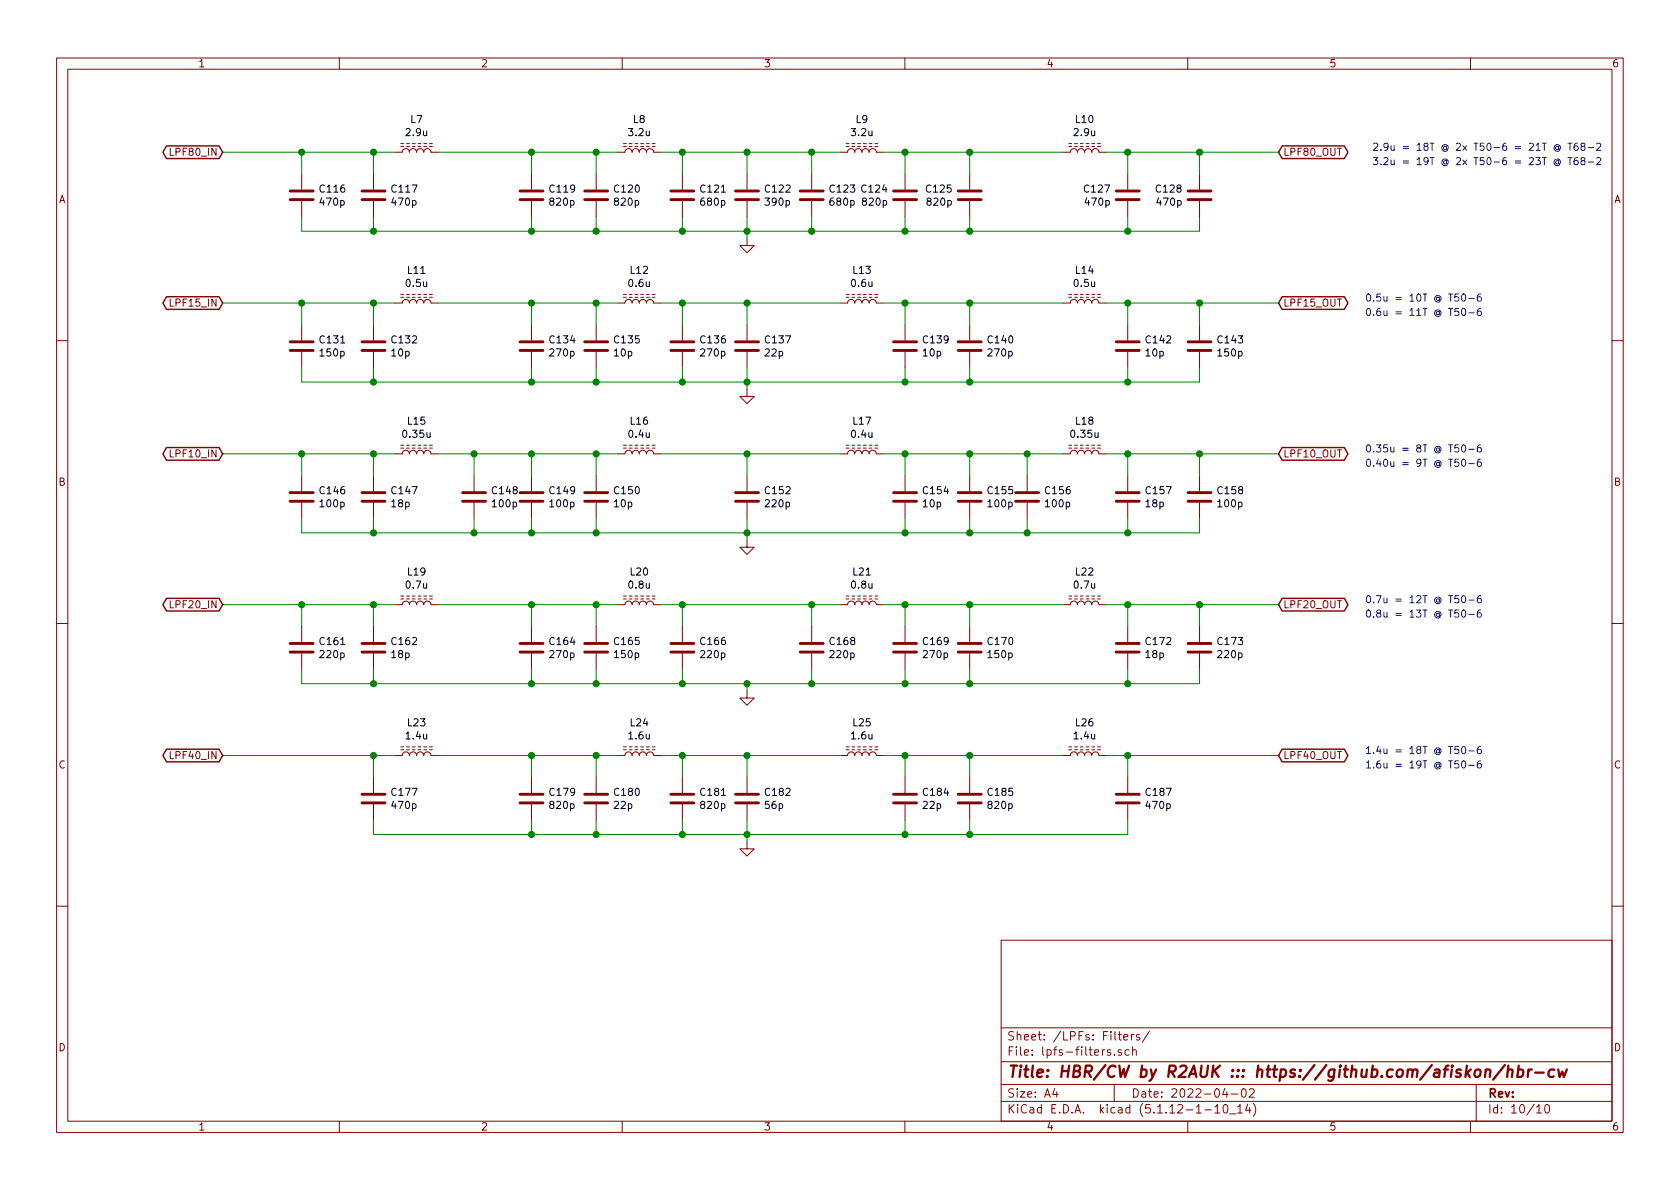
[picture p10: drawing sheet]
EESchema Schematic File Version 4
EELAYER 30 0
EELAYER END
$Descr A4 11693 8268
encoding utf-8
Sheet 10 10
Title "HBR/CW by R2AUK ::: https://github.com/afiskon/hbr-cw"
Date "2022-04-02"
Rev ""
Comp ""
Comment1 ""
Comment2 ""
Comment3 ""
Comment4 ""
$EndDescr
Text GLabel 1550 1050 0    50   BiDi ~ 0
LPF80_IN
Text GLabel 8900 1050 2    50   BiDi ~ 0
LPF80_OUT
$Comp
L Device:C C116
U 1 1
P 2100 1350
F 0 "C116" H 2215 1396 50  0000 L CNN
F 1 "470p" H 2215 1305 50  0000 L CNN
F 2 "Capacitor_SMD:C_0805_2012Metric_Pad1.15x1.40mm_HandSolder" H 2138 1200 50  0001 C CNN
F 3 "~" H 2100 1350 50  0001 C CNN
	1    2100 1350
	1    0    0    -1  
$EndComp
$Comp
L Device:C C117
U 1 1
P 2600 1350
F 0 "C117" H 2715 1396 50  0000 L CNN
F 1 "470p" H 2715 1305 50  0000 L CNN
F 2 "Capacitor_SMD:C_0805_2012Metric_Pad1.15x1.40mm_HandSolder" H 2638 1200 50  0001 C CNN
F 3 "~" H 2600 1350 50  0001 C CNN
	1    2600 1350
	1    0    0    -1  
$EndComp
$Comp
L Device:L_Core_Ferrite L7
U 1 1
P 2900 1050
F 0 "L7" V 3125 1050 50  0000 C CNN
F 1 "2.9u" V 3034 1050 50  0000 C CNN
F 2 "Inductor_THT:L_Radial_L12.6mm_W12.6mm_Px9.52mm_Py9.52mm_Pulse_LP-37" H 2900 1050 50  0001 C CNN
F 3 "~" H 2900 1050 50  0001 C CNN
	1    2900 1050
	0    -1   -1   0   
$EndComp
$Comp
L Device:C C119
U 1 1
P 3700 1350
F 0 "C119" H 3815 1396 50  0000 L CNN
F 1 "820p" H 3815 1305 50  0000 L CNN
F 2 "Capacitor_SMD:C_0805_2012Metric_Pad1.15x1.40mm_HandSolder" H 3738 1200 50  0001 C CNN
F 3 "~" H 3700 1350 50  0001 C CNN
	1    3700 1350
	1    0    0    -1  
$EndComp
$Comp
L Device:C C120
U 1 1
P 4150 1350
F 0 "C120" H 4265 1396 50  0000 L CNN
F 1 "820p" H 4265 1305 50  0000 L CNN
F 2 "Capacitor_SMD:C_0805_2012Metric_Pad1.15x1.40mm_HandSolder" H 4188 1200 50  0001 C CNN
F 3 "~" H 4150 1350 50  0001 C CNN
	1    4150 1350
	1    0    0    -1  
$EndComp
$Comp
L Device:L_Core_Ferrite L8
U 1 1
P 4450 1050
F 0 "L8" V 4675 1050 50  0000 C CNN
F 1 "3.2u" V 4584 1050 50  0000 C CNN
F 2 "Inductor_THT:L_Radial_L12.6mm_W12.6mm_Px9.52mm_Py9.52mm_Pulse_LP-37" H 4450 1050 50  0001 C CNN
F 3 "~" H 4450 1050 50  0001 C CNN
	1    4450 1050
	0    -1   -1   0   
$EndComp
$Comp
L Device:C C121
U 1 1
P 4750 1350
F 0 "C121" H 4865 1396 50  0000 L CNN
F 1 "680p" H 4865 1305 50  0000 L CNN
F 2 "Capacitor_SMD:C_0805_2012Metric_Pad1.15x1.40mm_HandSolder" H 4788 1200 50  0001 C CNN
F 3 "~" H 4750 1350 50  0001 C CNN
	1    4750 1350
	1    0    0    -1  
$EndComp
$Comp
L Device:C C122
U 1 1
P 5200 1350
F 0 "C122" H 5315 1396 50  0000 L CNN
F 1 "390p" H 5315 1305 50  0000 L CNN
F 2 "Capacitor_SMD:C_0805_2012Metric_Pad1.15x1.40mm_HandSolder" H 5238 1200 50  0001 C CNN
F 3 "~" H 5200 1350 50  0001 C CNN
	1    5200 1350
	1    0    0    -1  
$EndComp
$Comp
L Device:C C123
U 1 1
P 5650 1350
F 0 "C123" H 5765 1396 50  0000 L CNN
F 1 "680p" H 5765 1305 50  0000 L CNN
F 2 "Capacitor_SMD:C_0805_2012Metric_Pad1.15x1.40mm_HandSolder" H 5688 1200 50  0001 C CNN
F 3 "~" H 5650 1350 50  0001 C CNN
	1    5650 1350
	1    0    0    -1  
$EndComp
$Comp
L power:GND #PWR0214
U 1 1
P 5200 1650
F 0 "#PWR0214" H 5200 1400 50  0001 C CNN
F 1 "GND" H 5205 1477 50  0001 C CNN
F 2 "" H 5200 1650 50  0001 C CNN
F 3 "" H 5200 1650 50  0001 C CNN
	1    5200 1650
	1    0    0    -1  
$EndComp
Wire Wire Line
	4600 1050 4750 1050
Wire Wire Line
	5200 1650 5200 1600
Wire Wire Line
	5200 1200 5200 1050
Connection ~ 5200 1050
Wire Wire Line
	5200 1050 5650 1050
Wire Wire Line
	5200 1600 5650 1600
Connection ~ 5200 1600
Wire Wire Line
	5200 1600 5200 1500
Wire Wire Line
	5650 1600 5650 1500
Wire Wire Line
	5650 1200 5650 1050
Wire Wire Line
	5200 1600 4750 1600
Wire Wire Line
	2100 1600 2100 1500
Wire Wire Line
	2100 1200 2100 1050
Connection ~ 2100 1050
Wire Wire Line
	2100 1050 2600 1050
Wire Wire Line
	2600 1050 2600 1200
Connection ~ 2600 1050
Wire Wire Line
	2600 1050 2750 1050
Wire Wire Line
	2600 1500 2600 1600
Wire Wire Line
	2600 1600 2100 1600
Wire Wire Line
	3700 1050 3700 1200
Wire Wire Line
	3700 1050 4150 1050
Wire Wire Line
	3700 1500 3700 1600
Wire Wire Line
	4150 1050 4150 1200
Connection ~ 4150 1050
Wire Wire Line
	4150 1050 4300 1050
Wire Wire Line
	4150 1500 4150 1600
Connection ~ 4150 1600
Wire Wire Line
	4150 1600 3700 1600
Wire Wire Line
	4750 1050 4750 1200
Connection ~ 4750 1050
Wire Wire Line
	4750 1050 5200 1050
Wire Wire Line
	4750 1500 4750 1600
Connection ~ 4750 1600
Wire Wire Line
	4750 1600 4150 1600
Text GLabel 1550 3150 0    50   BiDi ~ 0
LPF10_IN
Connection ~ 3700 1050
$Comp
L Device:C C128
U 1 1
P 8350 1350
F 0 "C128" H 8465 1396 50  0000 L CNN
F 1 "470p" H 8465 1305 50  0000 L CNN
F 2 "Capacitor_SMD:C_0805_2012Metric_Pad1.15x1.40mm_HandSolder" H 8388 1200 50  0001 C CNN
F 3 "~" H 8350 1350 50  0001 C CNN
	1    8350 1350
	-1   0    0    -1  
$EndComp
$Comp
L Device:C C127
U 1 1
P 7850 1350
F 0 "C127" H 7965 1396 50  0000 L CNN
F 1 "470p" H 7965 1305 50  0000 L CNN
F 2 "Capacitor_SMD:C_0805_2012Metric_Pad1.15x1.40mm_HandSolder" H 7888 1200 50  0001 C CNN
F 3 "~" H 7850 1350 50  0001 C CNN
	1    7850 1350
	-1   0    0    -1  
$EndComp
$Comp
L Device:L_Core_Ferrite L10
U 1 1
P 7550 1050
F 0 "L10" V 7775 1050 50  0000 C CNN
F 1 "2.9u" V 7684 1050 50  0000 C CNN
F 2 "Inductor_THT:L_Radial_L12.6mm_W12.6mm_Px9.52mm_Py9.52mm_Pulse_LP-37" H 7550 1050 50  0001 C CNN
F 3 "~" H 7550 1050 50  0001 C CNN
	1    7550 1050
	0    1    -1   0   
$EndComp
$Comp
L Device:C C125
U 1 1
P 6750 1350
F 0 "C125" H 6865 1396 50  0000 L CNN
F 1 "820p" H 6865 1305 50  0000 L CNN
F 2 "Capacitor_SMD:C_0805_2012Metric_Pad1.15x1.40mm_HandSolder" H 6788 1200 50  0001 C CNN
F 3 "~" H 6750 1350 50  0001 C CNN
	1    6750 1350
	-1   0    0    -1  
$EndComp
$Comp
L Device:C C124
U 1 1
P 6300 1350
F 0 "C124" H 6415 1396 50  0000 L CNN
F 1 "820p" H 6415 1305 50  0000 L CNN
F 2 "Capacitor_SMD:C_0805_2012Metric_Pad1.15x1.40mm_HandSolder" H 6338 1200 50  0001 C CNN
F 3 "~" H 6300 1350 50  0001 C CNN
	1    6300 1350
	-1   0    0    -1  
$EndComp
$Comp
L Device:L_Core_Ferrite L9
U 1 1
P 6000 1050
F 0 "L9" V 6225 1050 50  0000 C CNN
F 1 "3.2u" V 6134 1050 50  0000 C CNN
F 2 "Inductor_THT:L_Radial_L12.6mm_W12.6mm_Px9.52mm_Py9.52mm_Pulse_LP-37" H 6000 1050 50  0001 C CNN
F 3 "~" H 6000 1050 50  0001 C CNN
	1    6000 1050
	0    1    -1   0   
$EndComp
Wire Wire Line
	8350 1600 8350 1500
Wire Wire Line
	8350 1200 8350 1050
Connection ~ 8350 1050
Wire Wire Line
	8350 1050 7850 1050
Wire Wire Line
	7850 1050 7850 1200
Connection ~ 7850 1050
Wire Wire Line
	7850 1050 7700 1050
Wire Wire Line
	7850 1500 7850 1600
Connection ~ 7850 1600
Wire Wire Line
	7850 1600 8350 1600
Wire Wire Line
	6750 1050 6750 1200
Wire Wire Line
	6750 1050 6300 1050
Wire Wire Line
	6750 1500 6750 1600
Wire Wire Line
	6300 1050 6300 1200
Connection ~ 6300 1050
Wire Wire Line
	6300 1050 6150 1050
Wire Wire Line
	6300 1500 6300 1600
Connection ~ 6300 1600
Wire Wire Line
	6300 1600 6750 1600
Connection ~ 6750 1050
Connection ~ 6750 1600
Wire Wire Line
	5850 1050 5650 1050
Connection ~ 5650 1050
Wire Wire Line
	5650 1600 6300 1600
Connection ~ 5650 1600
Text GLabel 1550 2100 0    50   BiDi ~ 0
LPF15_IN
Text GLabel 8900 2100 2    50   BiDi ~ 0
LPF15_OUT
$Comp
L Device:C C131
U 1 1
P 2100 2400
F 0 "C131" H 2215 2446 50  0000 L CNN
F 1 "150p" H 2215 2355 50  0000 L CNN
F 2 "Capacitor_SMD:C_0805_2012Metric_Pad1.15x1.40mm_HandSolder" H 2138 2250 50  0001 C CNN
F 3 "~" H 2100 2400 50  0001 C CNN
	1    2100 2400
	1    0    0    -1  
$EndComp
$Comp
L Device:C C132
U 1 1
P 2600 2400
F 0 "C132" H 2715 2446 50  0000 L CNN
F 1 "10p" H 2715 2355 50  0000 L CNN
F 2 "Capacitor_SMD:C_0805_2012Metric_Pad1.15x1.40mm_HandSolder" H 2638 2250 50  0001 C CNN
F 3 "~" H 2600 2400 50  0001 C CNN
	1    2600 2400
	1    0    0    -1  
$EndComp
$Comp
L Device:C C134
U 1 1
P 3700 2400
F 0 "C134" H 3815 2446 50  0000 L CNN
F 1 "270p" H 3815 2355 50  0000 L CNN
F 2 "Capacitor_SMD:C_0805_2012Metric_Pad1.15x1.40mm_HandSolder" H 3738 2250 50  0001 C CNN
F 3 "~" H 3700 2400 50  0001 C CNN
	1    3700 2400
	1    0    0    -1  
$EndComp
$Comp
L Device:C C135
U 1 1
P 4150 2400
F 0 "C135" H 4265 2446 50  0000 L CNN
F 1 "10p" H 4265 2355 50  0000 L CNN
F 2 "Capacitor_SMD:C_0805_2012Metric_Pad1.15x1.40mm_HandSolder" H 4188 2250 50  0001 C CNN
F 3 "~" H 4150 2400 50  0001 C CNN
	1    4150 2400
	1    0    0    -1  
$EndComp
$Comp
L Device:L_Core_Ferrite L12
U 1 1
P 4450 2100
F 0 "L12" V 4675 2100 50  0000 C CNN
F 1 "0.6u" V 4584 2100 50  0000 C CNN
F 2 "Inductor_THT:L_Toroid_Vertical_L13.0mm_W6.5mm_P5.60mm" H 4450 2100 50  0001 C CNN
F 3 "~" H 4450 2100 50  0001 C CNN
	1    4450 2100
	0    -1   -1   0   
$EndComp
$Comp
L Device:C C136
U 1 1
P 4750 2400
F 0 "C136" H 4865 2446 50  0000 L CNN
F 1 "270p" H 4865 2355 50  0000 L CNN
F 2 "Capacitor_SMD:C_0805_2012Metric_Pad1.15x1.40mm_HandSolder" H 4788 2250 50  0001 C CNN
F 3 "~" H 4750 2400 50  0001 C CNN
	1    4750 2400
	1    0    0    -1  
$EndComp
$Comp
L Device:C C137
U 1 1
P 5200 2400
F 0 "C137" H 5315 2446 50  0000 L CNN
F 1 "22p" H 5315 2355 50  0000 L CNN
F 2 "Capacitor_SMD:C_0805_2012Metric_Pad1.15x1.40mm_HandSolder" H 5238 2250 50  0001 C CNN
F 3 "~" H 5200 2400 50  0001 C CNN
	1    5200 2400
	1    0    0    -1  
$EndComp
$Comp
L power:GND #PWR0215
U 1 1
P 5200 2700
F 0 "#PWR0215" H 5200 2450 50  0001 C CNN
F 1 "GND" H 5205 2527 50  0001 C CNN
F 2 "" H 5200 2700 50  0001 C CNN
F 3 "" H 5200 2700 50  0001 C CNN
	1    5200 2700
	1    0    0    -1  
$EndComp
Wire Wire Line
	4600 2100 4750 2100
Wire Wire Line
	5200 2700 5200 2650
Wire Wire Line
	5200 2250 5200 2100
Connection ~ 5200 2100
Connection ~ 5200 2650
Wire Wire Line
	5200 2650 5200 2550
Wire Wire Line
	5200 2650 4750 2650
Wire Wire Line
	2100 2650 2100 2550
Wire Wire Line
	2100 2250 2100 2100
Connection ~ 2100 2100
Wire Wire Line
	2100 2100 2600 2100
Wire Wire Line
	2600 2100 2600 2250
Connection ~ 2600 2100
Wire Wire Line
	2600 2100 2750 2100
Wire Wire Line
	2600 2550 2600 2650
Wire Wire Line
	3700 2100 3700 2250
Wire Wire Line
	3700 2100 4150 2100
Wire Wire Line
	3700 2550 3700 2650
Wire Wire Line
	4150 2100 4150 2250
Connection ~ 4150 2100
Wire Wire Line
	4150 2100 4300 2100
Wire Wire Line
	4150 2550 4150 2650
Connection ~ 4150 2650
Wire Wire Line
	4150 2650 3700 2650
Wire Wire Line
	4750 2100 4750 2250
Connection ~ 4750 2100
Wire Wire Line
	4750 2100 5200 2100
Wire Wire Line
	4750 2550 4750 2650
Connection ~ 4750 2650
Wire Wire Line
	4750 2650 4150 2650
Connection ~ 3700 2100
$Comp
L Device:C C143
U 1 1
P 8350 2400
F 0 "C143" H 8235 2446 50  0000 R CNN
F 1 "150p" H 8235 2355 50  0000 R CNN
F 2 "Capacitor_SMD:C_0805_2012Metric_Pad1.15x1.40mm_HandSolder" H 8388 2250 50  0001 C CNN
F 3 "~" H 8350 2400 50  0001 C CNN
	1    8350 2400
	-1   0    0    -1  
$EndComp
$Comp
L Device:C C142
U 1 1
P 7850 2400
F 0 "C142" H 7735 2446 50  0000 R CNN
F 1 "10p" H 7735 2355 50  0000 R CNN
F 2 "Capacitor_SMD:C_0805_2012Metric_Pad1.15x1.40mm_HandSolder" H 7888 2250 50  0001 C CNN
F 3 "~" H 7850 2400 50  0001 C CNN
	1    7850 2400
	-1   0    0    -1  
$EndComp
$Comp
L Device:L_Core_Ferrite L14
U 1 1
P 7550 2100
F 0 "L14" V 7775 2100 50  0000 C CNN
F 1 "0.5u" V 7684 2100 50  0000 C CNN
F 2 "Inductor_THT:L_Toroid_Vertical_L13.0mm_W6.5mm_P5.60mm" H 7550 2100 50  0001 C CNN
F 3 "~" H 7550 2100 50  0001 C CNN
	1    7550 2100
	0    1    -1   0   
$EndComp
$Comp
L Device:C C140
U 1 1
P 6750 2400
F 0 "C140" H 6635 2446 50  0000 R CNN
F 1 "270p" H 6635 2355 50  0000 R CNN
F 2 "Capacitor_SMD:C_0805_2012Metric_Pad1.15x1.40mm_HandSolder" H 6788 2250 50  0001 C CNN
F 3 "~" H 6750 2400 50  0001 C CNN
	1    6750 2400
	-1   0    0    -1  
$EndComp
$Comp
L Device:C C139
U 1 1
P 6300 2400
F 0 "C139" H 6185 2446 50  0000 R CNN
F 1 "10p" H 6185 2355 50  0000 R CNN
F 2 "Capacitor_SMD:C_0805_2012Metric_Pad1.15x1.40mm_HandSolder" H 6338 2250 50  0001 C CNN
F 3 "~" H 6300 2400 50  0001 C CNN
	1    6300 2400
	-1   0    0    -1  
$EndComp
$Comp
L Device:L_Core_Ferrite L13
U 1 1
P 6000 2100
F 0 "L13" V 6225 2100 50  0000 C CNN
F 1 "0.6u" V 6134 2100 50  0000 C CNN
F 2 "Inductor_THT:L_Toroid_Vertical_L13.0mm_W6.5mm_P5.60mm" H 6000 2100 50  0001 C CNN
F 3 "~" H 6000 2100 50  0001 C CNN
	1    6000 2100
	0    1    -1   0   
$EndComp
Wire Wire Line
	8350 2650 8350 2550
Wire Wire Line
	8350 2250 8350 2100
Connection ~ 8350 2100
Wire Wire Line
	8350 2100 7850 2100
Wire Wire Line
	7850 2100 7850 2250
Connection ~ 7850 2100
Wire Wire Line
	7850 2100 7700 2100
Wire Wire Line
	7850 2550 7850 2650
Wire Wire Line
	7850 2650 8350 2650
Wire Wire Line
	6750 2100 6750 2250
Wire Wire Line
	6750 2100 6300 2100
Wire Wire Line
	6750 2550 6750 2650
Wire Wire Line
	6300 2100 6300 2250
Connection ~ 6300 2100
Wire Wire Line
	6300 2100 6150 2100
Wire Wire Line
	6300 2550 6300 2650
Wire Wire Line
	6300 2650 6750 2650
Connection ~ 6750 2100
Text GLabel 8900 3150 2    50   BiDi ~ 0
LPF10_OUT
$Comp
L Device:C C146
U 1 1
P 2100 3450
F 0 "C146" H 2215 3496 50  0000 L CNN
F 1 "100p" H 2215 3405 50  0000 L CNN
F 2 "Capacitor_SMD:C_0805_2012Metric_Pad1.15x1.40mm_HandSolder" H 2138 3300 50  0001 C CNN
F 3 "~" H 2100 3450 50  0001 C CNN
	1    2100 3450
	1    0    0    -1  
$EndComp
$Comp
L Device:C C147
U 1 1
P 2600 3450
F 0 "C147" H 2715 3496 50  0000 L CNN
F 1 "18p" H 2715 3405 50  0000 L CNN
F 2 "Capacitor_SMD:C_0805_2012Metric_Pad1.15x1.40mm_HandSolder" H 2638 3300 50  0001 C CNN
F 3 "~" H 2600 3450 50  0001 C CNN
	1    2600 3450
	1    0    0    -1  
$EndComp
$Comp
L Device:L_Core_Ferrite L15
U 1 1
P 2900 3150
F 0 "L15" V 3125 3150 50  0000 C CNN
F 1 "0.35u" V 3034 3150 50  0000 C CNN
F 2 "Inductor_THT:L_Toroid_Vertical_L13.0mm_W6.5mm_P5.60mm" H 2900 3150 50  0001 C CNN
F 3 "~" H 2900 3150 50  0001 C CNN
	1    2900 3150
	0    -1   -1   0   
$EndComp
$Comp
L Device:C C149
U 1 1
P 3700 3450
F 0 "C149" H 3815 3496 50  0000 L CNN
F 1 "100p" H 3815 3405 50  0000 L CNN
F 2 "Capacitor_SMD:C_0805_2012Metric_Pad1.15x1.40mm_HandSolder" H 3738 3300 50  0001 C CNN
F 3 "~" H 3700 3450 50  0001 C CNN
	1    3700 3450
	1    0    0    -1  
$EndComp
$Comp
L Device:C C150
U 1 1
P 4150 3450
F 0 "C150" H 4265 3496 50  0000 L CNN
F 1 "10p" H 4265 3405 50  0000 L CNN
F 2 "Capacitor_SMD:C_0805_2012Metric_Pad1.15x1.40mm_HandSolder" H 4188 3300 50  0001 C CNN
F 3 "~" H 4150 3450 50  0001 C CNN
	1    4150 3450
	1    0    0    -1  
$EndComp
$Comp
L Device:L_Core_Ferrite L16
U 1 1
P 4450 3150
F 0 "L16" V 4675 3150 50  0000 C CNN
F 1 "0.4u" V 4584 3150 50  0000 C CNN
F 2 "Inductor_THT:L_Toroid_Vertical_L13.0mm_W6.5mm_P5.60mm" H 4450 3150 50  0001 C CNN
F 3 "~" H 4450 3150 50  0001 C CNN
	1    4450 3150
	0    -1   -1   0   
$EndComp
$Comp
L Device:C C152
U 1 1
P 5200 3450
F 0 "C152" H 5315 3496 50  0000 L CNN
F 1 "220p" H 5315 3405 50  0000 L CNN
F 2 "Capacitor_SMD:C_0805_2012Metric_Pad1.15x1.40mm_HandSolder" H 5238 3300 50  0001 C CNN
F 3 "~" H 5200 3450 50  0001 C CNN
	1    5200 3450
	1    0    0    -1  
$EndComp
$Comp
L power:GND #PWR0216
U 1 1
P 5200 3750
F 0 "#PWR0216" H 5200 3500 50  0001 C CNN
F 1 "GND" H 5205 3577 50  0001 C CNN
F 2 "" H 5200 3750 50  0001 C CNN
F 3 "" H 5200 3750 50  0001 C CNN
	1    5200 3750
	1    0    0    -1  
$EndComp
Wire Wire Line
	5200 3300 5200 3150
Connection ~ 5200 3150
Wire Wire Line
	2100 3700 2100 3600
Wire Wire Line
	2100 3300 2100 3150
Connection ~ 2100 3150
Wire Wire Line
	2100 3150 2600 3150
Wire Wire Line
	2600 3150 2600 3300
Connection ~ 2600 3150
Wire Wire Line
	2600 3150 2750 3150
Wire Wire Line
	2600 3600 2600 3700
Connection ~ 2600 3700
Wire Wire Line
	2600 3700 2100 3700
Wire Wire Line
	3700 3150 3700 3300
Wire Wire Line
	3700 3150 4150 3150
Wire Wire Line
	3700 3600 3700 3700
Wire Wire Line
	4150 3150 4150 3300
Connection ~ 4150 3150
Wire Wire Line
	4150 3150 4300 3150
Wire Wire Line
	4150 3600 4150 3700
Wire Wire Line
	4150 3700 3700 3700
$Comp
L Device:C C148
U 1 1
P 3300 3450
F 0 "C148" H 3415 3496 50  0000 L CNN
F 1 "100p" H 3415 3405 50  0000 L CNN
F 2 "Capacitor_SMD:C_0805_2012Metric_Pad1.15x1.40mm_HandSolder" H 3338 3300 50  0001 C CNN
F 3 "~" H 3300 3450 50  0001 C CNN
	1    3300 3450
	1    0    0    -1  
$EndComp
Wire Wire Line
	3050 3150 3300 3150
Connection ~ 3700 3150
Wire Wire Line
	2600 3700 3300 3700
Connection ~ 3700 3700
Wire Wire Line
	3300 3300 3300 3150
Connection ~ 3300 3150
Wire Wire Line
	3300 3150 3700 3150
Wire Wire Line
	3300 3700 3300 3600
Connection ~ 3300 3700
Wire Wire Line
	3300 3700 3700 3700
$Comp
L Device:C C158
U 1 1
P 8350 3450
F 0 "C158" H 8235 3496 50  0000 R CNN
F 1 "100p" H 8235 3405 50  0000 R CNN
F 2 "Capacitor_SMD:C_0805_2012Metric_Pad1.15x1.40mm_HandSolder" H 8388 3300 50  0001 C CNN
F 3 "~" H 8350 3450 50  0001 C CNN
	1    8350 3450
	-1   0    0    -1  
$EndComp
$Comp
L Device:C C157
U 1 1
P 7850 3450
F 0 "C157" H 7735 3496 50  0000 R CNN
F 1 "18p" H 7735 3405 50  0000 R CNN
F 2 "Capacitor_SMD:C_0805_2012Metric_Pad1.15x1.40mm_HandSolder" H 7888 3300 50  0001 C CNN
F 3 "~" H 7850 3450 50  0001 C CNN
	1    7850 3450
	-1   0    0    -1  
$EndComp
$Comp
L Device:L_Core_Ferrite L18
U 1 1
P 7550 3150
F 0 "L18" V 7775 3150 50  0000 C CNN
F 1 "0.35u" V 7684 3150 50  0000 C CNN
F 2 "Inductor_THT:L_Toroid_Vertical_L13.0mm_W6.5mm_P5.60mm" H 7550 3150 50  0001 C CNN
F 3 "~" H 7550 3150 50  0001 C CNN
	1    7550 3150
	0    1    -1   0   
$EndComp
$Comp
L Device:C C155
U 1 1
P 6750 3450
F 0 "C155" H 6635 3496 50  0000 R CNN
F 1 "100p" H 6635 3405 50  0000 R CNN
F 2 "Capacitor_SMD:C_0805_2012Metric_Pad1.15x1.40mm_HandSolder" H 6788 3300 50  0001 C CNN
F 3 "~" H 6750 3450 50  0001 C CNN
	1    6750 3450
	-1   0    0    -1  
$EndComp
$Comp
L Device:C C154
U 1 1
P 6300 3450
F 0 "C154" H 6185 3496 50  0000 R CNN
F 1 "10p" H 6185 3405 50  0000 R CNN
F 2 "Capacitor_SMD:C_0805_2012Metric_Pad1.15x1.40mm_HandSolder" H 6338 3300 50  0001 C CNN
F 3 "~" H 6300 3450 50  0001 C CNN
	1    6300 3450
	-1   0    0    -1  
$EndComp
$Comp
L Device:L_Core_Ferrite L17
U 1 1
P 6000 3150
F 0 "L17" V 6225 3150 50  0000 C CNN
F 1 "0.4u" V 6134 3150 50  0000 C CNN
F 2 "Inductor_THT:L_Toroid_Vertical_L13.0mm_W6.5mm_P5.60mm" H 6000 3150 50  0001 C CNN
F 3 "~" H 6000 3150 50  0001 C CNN
	1    6000 3150
	0    1    -1   0   
$EndComp
Wire Wire Line
	8350 3700 8350 3600
Wire Wire Line
	8350 3300 8350 3150
Connection ~ 8350 3150
Wire Wire Line
	8350 3150 7850 3150
Wire Wire Line
	7850 3150 7850 3300
Connection ~ 7850 3150
Wire Wire Line
	7850 3150 7700 3150
Wire Wire Line
	7850 3600 7850 3700
Connection ~ 7850 3700
Wire Wire Line
	7850 3700 8350 3700
Wire Wire Line
	6750 3150 6750 3300
Wire Wire Line
	6750 3150 6300 3150
Wire Wire Line
	6750 3600 6750 3700
Wire Wire Line
	6300 3150 6300 3300
Connection ~ 6300 3150
Wire Wire Line
	6300 3150 6150 3150
Wire Wire Line
	6300 3600 6300 3700
Wire Wire Line
	6300 3700 6750 3700
$Comp
L Device:C C156
U 1 1
P 7150 3450
F 0 "C156" H 7035 3496 50  0000 R CNN
F 1 "100p" H 7035 3405 50  0000 R CNN
F 2 "Capacitor_SMD:C_0805_2012Metric_Pad1.15x1.40mm_HandSolder" H 7188 3300 50  0001 C CNN
F 3 "~" H 7150 3450 50  0001 C CNN
	1    7150 3450
	-1   0    0    -1  
$EndComp
Wire Wire Line
	7400 3150 7150 3150
Connection ~ 6750 3150
Wire Wire Line
	7850 3700 7150 3700
Connection ~ 6750 3700
Wire Wire Line
	7150 3300 7150 3150
Connection ~ 7150 3150
Wire Wire Line
	7150 3150 6750 3150
Wire Wire Line
	7150 3700 7150 3600
Connection ~ 7150 3700
Wire Wire Line
	7150 3700 6750 3700
Text GLabel 1550 4200 0    50   BiDi ~ 0
LPF20_IN
Text GLabel 8900 4200 2    50   BiDi ~ 0
LPF20_OUT
$Comp
L Device:C C161
U 1 1
P 2100 4500
F 0 "C161" H 2215 4546 50  0000 L CNN
F 1 "220p" H 2215 4455 50  0000 L CNN
F 2 "Capacitor_SMD:C_0805_2012Metric_Pad1.15x1.40mm_HandSolder" H 2138 4350 50  0001 C CNN
F 3 "~" H 2100 4500 50  0001 C CNN
	1    2100 4500
	1    0    0    -1  
$EndComp
$Comp
L Device:C C162
U 1 1
P 2600 4500
F 0 "C162" H 2715 4546 50  0000 L CNN
F 1 "18p" H 2715 4455 50  0000 L CNN
F 2 "Capacitor_SMD:C_0805_2012Metric_Pad1.15x1.40mm_HandSolder" H 2638 4350 50  0001 C CNN
F 3 "~" H 2600 4500 50  0001 C CNN
	1    2600 4500
	1    0    0    -1  
$EndComp
$Comp
L Device:L_Core_Ferrite L19
U 1 1
P 2900 4200
F 0 "L19" V 3125 4200 50  0000 C CNN
F 1 "0.7u" V 3034 4200 50  0000 C CNN
F 2 "Inductor_THT:L_Toroid_Vertical_L13.0mm_W6.5mm_P5.60mm" H 2900 4200 50  0001 C CNN
F 3 "~" H 2900 4200 50  0001 C CNN
	1    2900 4200
	0    -1   -1   0   
$EndComp
$Comp
L Device:C C164
U 1 1
P 3700 4500
F 0 "C164" H 3815 4546 50  0000 L CNN
F 1 "270p" H 3815 4455 50  0000 L CNN
F 2 "Capacitor_SMD:C_0805_2012Metric_Pad1.15x1.40mm_HandSolder" H 3738 4350 50  0001 C CNN
F 3 "~" H 3700 4500 50  0001 C CNN
	1    3700 4500
	1    0    0    -1  
$EndComp
$Comp
L Device:C C165
U 1 1
P 4150 4500
F 0 "C165" H 4265 4546 50  0000 L CNN
F 1 "150p" H 4265 4455 50  0000 L CNN
F 2 "Capacitor_SMD:C_0805_2012Metric_Pad1.15x1.40mm_HandSolder" H 4188 4350 50  0001 C CNN
F 3 "~" H 4150 4500 50  0001 C CNN
	1    4150 4500
	1    0    0    -1  
$EndComp
$Comp
L Device:L_Core_Ferrite L20
U 1 1
P 4450 4200
F 0 "L20" V 4675 4200 50  0000 C CNN
F 1 "0.8u" V 4584 4200 50  0000 C CNN
F 2 "Inductor_THT:L_Toroid_Vertical_L13.0mm_W6.5mm_P5.60mm" H 4450 4200 50  0001 C CNN
F 3 "~" H 4450 4200 50  0001 C CNN
	1    4450 4200
	0    -1   -1   0   
$EndComp
$Comp
L Device:C C166
U 1 1
P 4750 4500
F 0 "C166" H 4865 4546 50  0000 L CNN
F 1 "220p" H 4865 4455 50  0000 L CNN
F 2 "Capacitor_SMD:C_0805_2012Metric_Pad1.15x1.40mm_HandSolder" H 4788 4350 50  0001 C CNN
F 3 "~" H 4750 4500 50  0001 C CNN
	1    4750 4500
	1    0    0    -1  
$EndComp
$Comp
L power:GND #PWR0217
U 1 1
P 5200 4800
F 0 "#PWR0217" H 5200 4550 50  0001 C CNN
F 1 "GND" H 5205 4627 50  0001 C CNN
F 2 "" H 5200 4800 50  0001 C CNN
F 3 "" H 5200 4800 50  0001 C CNN
	1    5200 4800
	1    0    0    -1  
$EndComp
Wire Wire Line
	4600 4200 4750 4200
Wire Wire Line
	5200 4800 5200 4750
Wire Wire Line
	5200 4750 5650 4750
Connection ~ 5200 4750
Wire Wire Line
	5650 4750 5650 4650
Wire Wire Line
	5650 4350 5650 4200
Wire Wire Line
	5200 4750 4750 4750
Wire Wire Line
	2100 4750 2100 4650
Wire Wire Line
	2100 4350 2100 4200
Connection ~ 2100 4200
Wire Wire Line
	2100 4200 2600 4200
Wire Wire Line
	2600 4200 2600 4350
Connection ~ 2600 4200
Wire Wire Line
	2600 4200 2750 4200
Wire Wire Line
	2600 4650 2600 4750
Connection ~ 2600 4750
Wire Wire Line
	2600 4750 2100 4750
Wire Wire Line
	3700 4200 3700 4350
Wire Wire Line
	3700 4200 4150 4200
Wire Wire Line
	3700 4650 3700 4750
Wire Wire Line
	4150 4200 4150 4350
Connection ~ 4150 4200
Wire Wire Line
	4150 4200 4300 4200
Wire Wire Line
	4150 4650 4150 4750
Connection ~ 4150 4750
Wire Wire Line
	4150 4750 3700 4750
Wire Wire Line
	4750 4200 4750 4350
Connection ~ 4750 4200
Wire Wire Line
	4750 4650 4750 4750
Connection ~ 4750 4750
Wire Wire Line
	4750 4750 4150 4750
Connection ~ 3700 4200
Connection ~ 3700 4750
$Comp
L Device:C C173
U 1 1
P 8350 4500
F 0 "C173" H 8235 4546 50  0000 R CNN
F 1 "220p" H 8235 4455 50  0000 R CNN
F 2 "Capacitor_SMD:C_0805_2012Metric_Pad1.15x1.40mm_HandSolder" H 8388 4350 50  0001 C CNN
F 3 "~" H 8350 4500 50  0001 C CNN
	1    8350 4500
	-1   0    0    -1  
$EndComp
$Comp
L Device:C C172
U 1 1
P 7850 4500
F 0 "C172" H 7735 4546 50  0000 R CNN
F 1 "18p" H 7735 4455 50  0000 R CNN
F 2 "Capacitor_SMD:C_0805_2012Metric_Pad1.15x1.40mm_HandSolder" H 7888 4350 50  0001 C CNN
F 3 "~" H 7850 4500 50  0001 C CNN
	1    7850 4500
	-1   0    0    -1  
$EndComp
$Comp
L Device:L_Core_Ferrite L22
U 1 1
P 7550 4200
F 0 "L22" V 7775 4200 50  0000 C CNN
F 1 "0.7u" V 7684 4200 50  0000 C CNN
F 2 "Inductor_THT:L_Toroid_Vertical_L13.0mm_W6.5mm_P5.60mm" H 7550 4200 50  0001 C CNN
F 3 "~" H 7550 4200 50  0001 C CNN
	1    7550 4200
	0    1    -1   0   
$EndComp
$Comp
L Device:C C170
U 1 1
P 6750 4500
F 0 "C170" H 6635 4546 50  0000 R CNN
F 1 "150p" H 6635 4455 50  0000 R CNN
F 2 "Capacitor_SMD:C_0805_2012Metric_Pad1.15x1.40mm_HandSolder" H 6788 4350 50  0001 C CNN
F 3 "~" H 6750 4500 50  0001 C CNN
	1    6750 4500
	-1   0    0    -1  
$EndComp
$Comp
L Device:C C169
U 1 1
P 6300 4500
F 0 "C169" H 6185 4546 50  0000 R CNN
F 1 "270p" H 6185 4455 50  0000 R CNN
F 2 "Capacitor_SMD:C_0805_2012Metric_Pad1.15x1.40mm_HandSolder" H 6338 4350 50  0001 C CNN
F 3 "~" H 6300 4500 50  0001 C CNN
	1    6300 4500
	-1   0    0    -1  
$EndComp
$Comp
L Device:L_Core_Ferrite L21
U 1 1
P 6000 4200
F 0 "L21" V 6225 4200 50  0000 C CNN
F 1 "0.8u" V 6134 4200 50  0000 C CNN
F 2 "Inductor_THT:L_Toroid_Vertical_L13.0mm_W6.5mm_P5.60mm" H 6000 4200 50  0001 C CNN
F 3 "~" H 6000 4200 50  0001 C CNN
	1    6000 4200
	0    1    -1   0   
$EndComp
Wire Wire Line
	8350 4750 8350 4650
Wire Wire Line
	8350 4350 8350 4200
Connection ~ 8350 4200
Wire Wire Line
	8350 4200 7850 4200
Wire Wire Line
	7850 4200 7850 4350
Connection ~ 7850 4200
Wire Wire Line
	7850 4200 7700 4200
Wire Wire Line
	7850 4650 7850 4750
Wire Wire Line
	7850 4750 8350 4750
Wire Wire Line
	6750 4200 6750 4350
Wire Wire Line
	6750 4200 6300 4200
Wire Wire Line
	6750 4650 6750 4750
Wire Wire Line
	6300 4200 6300 4350
Connection ~ 6300 4200
Wire Wire Line
	6300 4200 6150 4200
Wire Wire Line
	6300 4650 6300 4750
Connection ~ 6300 4750
Wire Wire Line
	6300 4750 6750 4750
Connection ~ 6750 4200
Wire Wire Line
	5850 4200 5650 4200
Connection ~ 5650 4200
Wire Wire Line
	5650 4750 6300 4750
Connection ~ 5650 4750
Text GLabel 1550 5250 0    50   BiDi ~ 0
LPF40_IN
Text GLabel 8900 5250 2    50   BiDi ~ 0
LPF40_OUT
$Comp
L Device:C C177
U 1 1
P 2600 5550
F 0 "C177" H 2715 5596 50  0000 L CNN
F 1 "470p" H 2715 5505 50  0000 L CNN
F 2 "Capacitor_SMD:C_0805_2012Metric_Pad1.15x1.40mm_HandSolder" H 2638 5400 50  0001 C CNN
F 3 "~" H 2600 5550 50  0001 C CNN
	1    2600 5550
	1    0    0    -1  
$EndComp
$Comp
L Device:L_Core_Ferrite L23
U 1 1
P 2900 5250
F 0 "L23" V 3125 5250 50  0000 C CNN
F 1 "1.4u" V 3034 5250 50  0000 C CNN
F 2 "Inductor_THT:L_Toroid_Vertical_L13.0mm_W6.5mm_P5.60mm" H 2900 5250 50  0001 C CNN
F 3 "~" H 2900 5250 50  0001 C CNN
	1    2900 5250
	0    -1   -1   0   
$EndComp
$Comp
L Device:C C179
U 1 1
P 3700 5550
F 0 "C179" H 3815 5596 50  0000 L CNN
F 1 "820p" H 3815 5505 50  0000 L CNN
F 2 "Capacitor_SMD:C_0805_2012Metric_Pad1.15x1.40mm_HandSolder" H 3738 5400 50  0001 C CNN
F 3 "~" H 3700 5550 50  0001 C CNN
	1    3700 5550
	1    0    0    -1  
$EndComp
$Comp
L Device:C C180
U 1 1
P 4150 5550
F 0 "C180" H 4265 5596 50  0000 L CNN
F 1 "22p" H 4265 5505 50  0000 L CNN
F 2 "Capacitor_SMD:C_0805_2012Metric_Pad1.15x1.40mm_HandSolder" H 4188 5400 50  0001 C CNN
F 3 "~" H 4150 5550 50  0001 C CNN
	1    4150 5550
	1    0    0    -1  
$EndComp
$Comp
L Device:L_Core_Ferrite L24
U 1 1
P 4450 5250
F 0 "L24" V 4675 5250 50  0000 C CNN
F 1 "1.6u" V 4584 5250 50  0000 C CNN
F 2 "Inductor_THT:L_Toroid_Vertical_L13.0mm_W6.5mm_P5.60mm" H 4450 5250 50  0001 C CNN
F 3 "~" H 4450 5250 50  0001 C CNN
	1    4450 5250
	0    -1   -1   0   
$EndComp
$Comp
L Device:C C181
U 1 1
P 4750 5550
F 0 "C181" H 4865 5596 50  0000 L CNN
F 1 "820p" H 4865 5505 50  0000 L CNN
F 2 "Capacitor_SMD:C_0805_2012Metric_Pad1.15x1.40mm_HandSolder" H 4788 5400 50  0001 C CNN
F 3 "~" H 4750 5550 50  0001 C CNN
	1    4750 5550
	1    0    0    -1  
$EndComp
$Comp
L Device:C C182
U 1 1
P 5200 5550
F 0 "C182" H 5315 5596 50  0000 L CNN
F 1 "56p" H 5315 5505 50  0000 L CNN
F 2 "Capacitor_SMD:C_0805_2012Metric_Pad1.15x1.40mm_HandSolder" H 5238 5400 50  0001 C CNN
F 3 "~" H 5200 5550 50  0001 C CNN
	1    5200 5550
	1    0    0    -1  
$EndComp
$Comp
L power:GND #PWR0218
U 1 1
P 5200 5850
F 0 "#PWR0218" H 5200 5600 50  0001 C CNN
F 1 "GND" H 5205 5677 50  0001 C CNN
F 2 "" H 5200 5850 50  0001 C CNN
F 3 "" H 5200 5850 50  0001 C CNN
	1    5200 5850
	1    0    0    -1  
$EndComp
Wire Wire Line
	4600 5250 4750 5250
Wire Wire Line
	5200 5850 5200 5800
Wire Wire Line
	5200 5400 5200 5250
Connection ~ 5200 5250
Connection ~ 5200 5800
Wire Wire Line
	5200 5800 5200 5700
Wire Wire Line
	5200 5800 4750 5800
Wire Wire Line
	2600 5250 2600 5400
Connection ~ 2600 5250
Wire Wire Line
	2600 5250 2750 5250
Wire Wire Line
	2600 5700 2600 5800
Wire Wire Line
	3700 5250 3700 5400
Wire Wire Line
	3700 5250 4150 5250
Wire Wire Line
	3700 5700 3700 5800
Wire Wire Line
	4150 5250 4150 5400
Connection ~ 4150 5250
Wire Wire Line
	4150 5250 4300 5250
Wire Wire Line
	4150 5700 4150 5800
Connection ~ 4150 5800
Wire Wire Line
	4150 5800 3700 5800
Wire Wire Line
	4750 5250 4750 5400
Connection ~ 4750 5250
Wire Wire Line
	4750 5250 5200 5250
Wire Wire Line
	4750 5700 4750 5800
Connection ~ 4750 5800
Wire Wire Line
	4750 5800 4150 5800
Connection ~ 3700 5250
Connection ~ 3700 5800
$Comp
L Device:C C187
U 1 1
P 7850 5550
F 0 "C187" H 7735 5596 50  0000 R CNN
F 1 "470p" H 7735 5505 50  0000 R CNN
F 2 "Capacitor_SMD:C_0805_2012Metric_Pad1.15x1.40mm_HandSolder" H 7888 5400 50  0001 C CNN
F 3 "~" H 7850 5550 50  0001 C CNN
	1    7850 5550
	-1   0    0    -1  
$EndComp
$Comp
L Device:L_Core_Ferrite L26
U 1 1
P 7550 5250
F 0 "L26" V 7775 5250 50  0000 C CNN
F 1 "1.4u" V 7684 5250 50  0000 C CNN
F 2 "Inductor_THT:L_Toroid_Vertical_L13.0mm_W6.5mm_P5.60mm" H 7550 5250 50  0001 C CNN
F 3 "~" H 7550 5250 50  0001 C CNN
	1    7550 5250
	0    1    -1   0   
$EndComp
$Comp
L Device:C C185
U 1 1
P 6750 5550
F 0 "C185" H 6635 5596 50  0000 R CNN
F 1 "820p" H 6635 5505 50  0000 R CNN
F 2 "Capacitor_SMD:C_0805_2012Metric_Pad1.15x1.40mm_HandSolder" H 6788 5400 50  0001 C CNN
F 3 "~" H 6750 5550 50  0001 C CNN
	1    6750 5550
	-1   0    0    -1  
$EndComp
$Comp
L Device:C C184
U 1 1
P 6300 5550
F 0 "C184" H 6185 5596 50  0000 R CNN
F 1 "22p" H 6185 5505 50  0000 R CNN
F 2 "Capacitor_SMD:C_0805_2012Metric_Pad1.15x1.40mm_HandSolder" H 6338 5400 50  0001 C CNN
F 3 "~" H 6300 5550 50  0001 C CNN
	1    6300 5550
	-1   0    0    -1  
$EndComp
$Comp
L Device:L_Core_Ferrite L25
U 1 1
P 6000 5250
F 0 "L25" V 6225 5250 50  0000 C CNN
F 1 "1.6u" V 6134 5250 50  0000 C CNN
F 2 "Inductor_THT:L_Toroid_Vertical_L13.0mm_W6.5mm_P5.60mm" H 6000 5250 50  0001 C CNN
F 3 "~" H 6000 5250 50  0001 C CNN
	1    6000 5250
	0    1    -1   0   
$EndComp
Wire Wire Line
	7850 5250 7850 5400
Connection ~ 7850 5250
Wire Wire Line
	7850 5250 7700 5250
Wire Wire Line
	7850 5700 7850 5800
Wire Wire Line
	6750 5250 6750 5400
Wire Wire Line
	6750 5250 6300 5250
Wire Wire Line
	6750 5700 6750 5800
Wire Wire Line
	6300 5250 6300 5400
Connection ~ 6300 5250
Wire Wire Line
	6300 5250 6150 5250
Wire Wire Line
	6300 5700 6300 5800
Connection ~ 6300 5800
Wire Wire Line
	6300 5800 6750 5800
Connection ~ 6750 5250
Connection ~ 6750 5800
$Comp
L Device:L_Core_Ferrite L11
U 1 1
P 2900 2100
F 0 "L11" V 3125 2100 50  0000 C CNN
F 1 "0.5u" V 3034 2100 50  0000 C CNN
F 2 "Inductor_THT:L_Toroid_Vertical_L13.0mm_W6.5mm_P5.60mm" H 2900 2100 50  0001 C CNN
F 3 "~" H 2900 2100 50  0001 C CNN
	1    2900 2100
	0    -1   -1   0   
$EndComp
Text Notes 9550 1050 0    50   ~ 0
2.9u = 18T @ 2x T50-6 = 21T @ T68-2
Text Notes 9550 1150 0    50   ~ 0
3.2u = 19T @ 2x T50-6 = 23T @ T68-2
Text Notes 9500 2100 0    50   ~ 0
0.5u = 10T @ T50-6
Text Notes 9500 2200 0    50   ~ 0
0.6u = 11T @ T50-6
Text Notes 9500 3150 0    50   ~ 0
0.35u = 8T @ T50-6
Text Notes 9500 3250 0    50   ~ 0
0.40u = 9T @ T50-6
Text Notes 9500 4200 0    50   ~ 0
0.7u = 12T @ T50-6
Text Notes 9500 4300 0    50   ~ 0
0.8u = 13T @ T50-6
Text Notes 9500 5250 0    50   ~ 0
1.4u = 18T @ T50-6
Text Notes 9500 5350 0    50   ~ 0
1.6u = 19T @ T50-6
Wire Wire Line
	1550 1050 2100 1050
Wire Wire Line
	3050 1050 3700 1050
Wire Wire Line
	3700 1600 2600 1600
Connection ~ 3700 1600
Connection ~ 2600 1600
Wire Wire Line
	6750 1050 7400 1050
Wire Wire Line
	6750 1600 7850 1600
Wire Wire Line
	8350 1050 8900 1050
Wire Wire Line
	1550 2100 2100 2100
Wire Wire Line
	8350 2100 8900 2100
Wire Wire Line
	6750 2100 7400 2100
Wire Wire Line
	3050 2100 3700 2100
Wire Wire Line
	2100 2650 2600 2650
Connection ~ 3700 2650
Connection ~ 2600 2650
Wire Wire Line
	2600 2650 3700 2650
Wire Wire Line
	6750 2650 7850 2650
Connection ~ 6750 2650
Connection ~ 7850 2650
Wire Wire Line
	5200 2100 5850 2100
Wire Wire Line
	6300 2650 5200 2650
Connection ~ 6300 2650
Wire Wire Line
	1550 3150 2100 3150
Wire Wire Line
	8350 3150 8900 3150
Wire Wire Line
	5200 3150 5850 3150
Wire Wire Line
	5200 3600 5200 3700
Wire Wire Line
	4600 3150 5200 3150
Wire Wire Line
	4150 3700 5200 3700
Connection ~ 4150 3700
Connection ~ 5200 3700
Wire Wire Line
	5200 3700 5200 3750
Wire Wire Line
	5200 3700 6300 3700
Connection ~ 6300 3700
Wire Wire Line
	1550 4200 2100 4200
Wire Wire Line
	8350 4200 8900 4200
Wire Wire Line
	6750 4200 7400 4200
Wire Wire Line
	4750 4200 5650 4200
Wire Wire Line
	3050 4200 3700 4200
Wire Wire Line
	2600 4750 3700 4750
Wire Wire Line
	6750 4750 7850 4750
Connection ~ 6750 4750
Connection ~ 7850 4750
Wire Wire Line
	1550 5250 2600 5250
Wire Wire Line
	7850 5250 8900 5250
Wire Wire Line
	6750 5250 7400 5250
Wire Wire Line
	6750 5800 7850 5800
Wire Wire Line
	3050 5250 3700 5250
Wire Wire Line
	2600 5800 3700 5800
Wire Wire Line
	5200 5800 6300 5800
Wire Wire Line
	5200 5250 5850 5250
$Comp
L Device:C C168
U 1 1
P 5650 4500
F 0 "C168" H 5765 4546 50  0000 L CNN
F 1 "220p" H 5765 4455 50  0000 L CNN
F 2 "Capacitor_SMD:C_0805_2012Metric_Pad1.15x1.40mm_HandSolder" H 5688 4350 50  0001 C CNN
F 3 "~" H 5650 4500 50  0001 C CNN
	1    5650 4500
	1    0    0    -1  
$EndComp
$EndSCHEMATC
